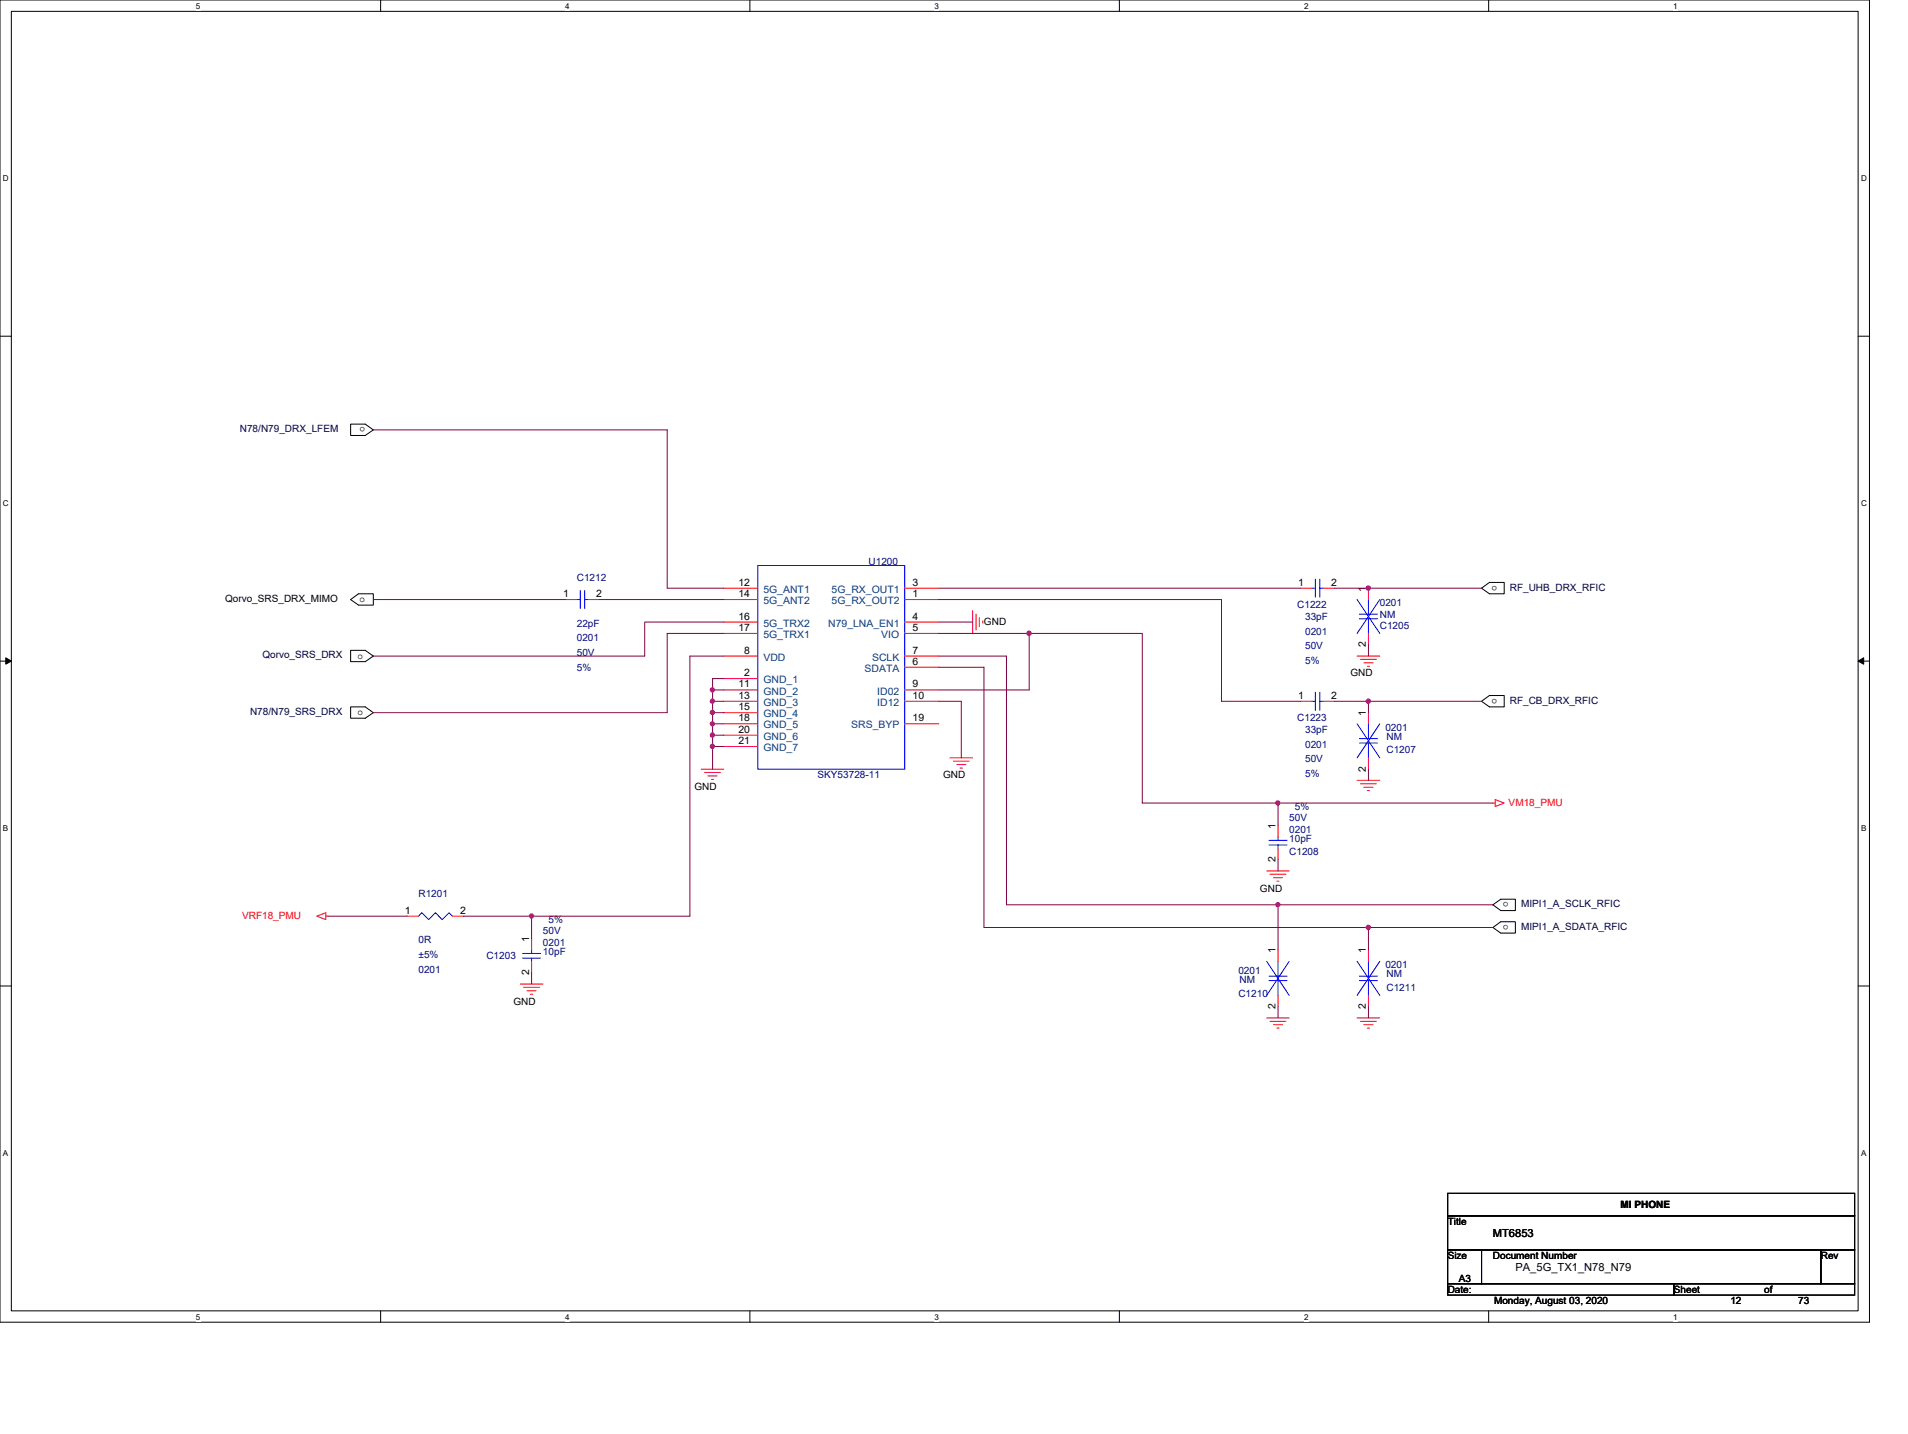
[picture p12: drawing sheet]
<svg xmlns="http://www.w3.org/2000/svg" width="210mm" height="158mm" viewBox="0 0 210 158" stroke-linecap="round" stroke-linejoin="round" font-family="sans-serif">
<path d="M0 0h205.7v145.5h-205.7zM1.2 1.2h203.3v143.1h-203.3z" fill="none" stroke="#000" stroke-width=".11"/>
<g fill="#fff">
<path d="M21.6 .1h.5v1h-.5z"/>
<path d="M21.6 144.4h.5v1h-.5z"/>
</g>
<path d="M41.9 0v1.2M41.9 144.3v1.2" fill="none" stroke="#000" stroke-width=".11"/>
<g fill="#fff">
<path d="M62.2 .1h.5v1h-.5z"/>
<path d="M62.2 144.4h.5v1h-.5z"/>
</g>
<path d="M82.5 0v1.2M82.5 144.3v1.2" fill="none" stroke="#000" stroke-width=".11"/>
<g fill="#fff">
<path d="M102.8 .1h.5v1h-.5z"/>
<path d="M102.8 144.4h.5v1h-.5z"/>
</g>
<path d="M123.2 0v1.2M123.2 144.3v1.2" fill="none" stroke="#000" stroke-width=".11"/>
<g fill="#fff">
<path d="M143.5 .1h.5v1h-.5z"/>
<path d="M143.5 144.4h.5v1h-.5z"/>
</g>
<path d="M163.8 0v1.2M163.8 144.3v1.2" fill="none" stroke="#000" stroke-width=".11"/>
<g fill="#fff">
<path d="M184.1 .1h.5v1h-.5z"/>
<path d="M184.1 144.4h.5v1h-.5z"/>
<path d="M.3 19.1h.7v1h-.7z"/>
<path d="M204.8 19.1h.6v1h-.6z"/>
<path d="M.3 54.9h.7v1h-.7z"/>
<path d="M204.8 54.9h.6v1h-.6z"/>
</g>
<path d="M0 37h1.2M204.5 37h1.2" fill="none" stroke="#000" stroke-width=".11"/>
<g fill="#fff">
<path d="M.3 90.6h.6v1h-.6z"/>
<path d="M204.8 90.6h.6v1h-.6z"/>
</g>
<path d="M0 72.7h1.2M204.5 72.7h1.2" fill="none" stroke="#000" stroke-width=".11"/>
<path d="M.6 72.4l.6 .3-.6 .4zM204.5 72.7l.6-.3v.7z" fill="#000" stroke="#000" stroke-width=".11"/>
<g fill="#fff">
<path d="M.3 126.4h.6v1h-.6z"/>
<path d="M204.8 126.4h.6v1h-.6z"/>
</g>
<g fill="none" stroke="#000" stroke-width=".11">
<path d="M38.6 46.7h1.6l.9 .6-.9 .6h-1.6zM38.6 66l.9-.7h1.6v1.3h-1.6zM38.6 71.6h1.6l.9 .6-.9 .6h-1.6zM38.6 77.8h1.6l.9 .6-.9 .6h-1.6zM163 64.7l.9-.6h1.6v1.2h-1.6zM163 77.2l.9-.7h1.6v1.3h-1.6zM164.3 99.6l.9-.6h1.6v1.2h-1.6zM0 108.5h1.2M164.3 102.1l.9-.7h1.6v1.3h-1.6zM204.5 108.5h1.2M159.3 131.3h44.8v2.5h-44.8zM159.3 133.8h44.8v3.7h-44.8z"/>
<path d="M159.3 137.5h3.7v3.8h-3.7zM163 137.5h37.4v3.8h-37.4zM200.4 137.5h3.7v3.8h-3.7zM159.3 141.3h24.9v1.2h-24.9zM184.2 141.3h19.9v1.2h-19.9z"/>
</g>
<g fill="none" stroke="#f00" stroke-width=".11">
<path d="M62.2 66h1.3M64.7 66h1.3M79.7 74.7h3.7M79.7 72.2h3.7M79.7 75.9h3.7M79.7 64.7h3.7M79.7 77.2h3.7M79.7 66h3.7M79.7 78.4h3.7M79.7 68.5h3.7M79.7 69.7h3.7M79.7 79.7h3.7"/>
<path d="M99.6 66h3.7M99.6 64.7h3.7M99.6 68.5h3.7M99.6 69.7h3.7M99.6 73.4h3.7M99.6 72.2h3.7M99.6 75.9h3.7M99.6 77.2h3.7M99.6 79.7h3.7M107 67.2v2.5M107.4 67.6v1.7M107.8 68v1"/>
<path d="M108.2 68.3v.3M143.1 64.7h1.3M143.1 77.2h1.3M145.6 64.7h1.3M145.6 77.2h1.3M149.4 72.2h2.4M149.7 72.6h1.8M150.1 72.9h1M150.5 73.3h.2M150.6 78.4v1.3M150.6 64.7v1.3M150.6 69.7v1.3"/>
<path d="M77.2 84.6h2.5M77.5 85h1.8M77.9 85.4h1M78.3 85.8h.2M79.7 80.9h3.7M79.7 82.1h3.7M104.5 83.4h2.5M104.9 83.8h1.8M105.3 84.1h1M105.7 84.5h.2M139.4 95.8h2.5M139.8 96.2h1.7"/>
<path d="M140.1 96.6h1M140.5 97h.3M140.7 90.9v1.2M140.7 93.3v1.3M149.4 85.9h2.4M149.7 86.3h1.8M150.1 86.6h1M150.5 87h.2M150.6 83.4v1.2M164.3 88.4h.2M164.5 88l1 .4-1 .4zM34.9 100.8l1-.4v.8z"/>
<path d="M35.9 100.8h.2M44.8 100.8h1.3M49.8 100.8h1.2M57.3 108.3h2.5M57.6 108.6h1.8M58 109h1M58.4 109.4h.2M58.5 103.3v1.2M58.5 105.8v1.2M139.4 112h2.5M139.8 112.4h1.7M140.1 112.8h1"/>
<path d="M140.5 113.1h.3M140.7 104.5v1.3M140.7 109.5v1.3M149.4 112h2.4M149.7 112.4h1.8M150.1 112.8h1M150.5 113.1h.2M150.6 104.5v1.3M150.6 109.5v1.3"/>
</g>
<g fill="none" stroke="#00f" stroke-width=".11">
<path d="M63.5 66h.4M63.9 65v2M64.3 65v2M64.3 66h.4M83.4 62.2h16.2v22.4h-16.2zM144.4 64.7h.4M144.4 77.2h.4M144.8 63.7v2M144.8 76.2v2M145.2 63.7v2M145.2 64.7h.4M145.2 76.2v2"/>
<path d="M145.2 77.2h.4M149.4 79.7l2.4 3.7M149.4 66l2.4 3.7M149.6 67.6h2M149.6 68.1h2M150.6 79.7v1.6M150.6 66v1.6M150.6 68.1v1.6M151.8 79.7l-2.4 3.7M151.8 66l-2.4 3.7M139.7 92.5h1.9M139.7 93h1.9"/>
<path d="M140.7 92.1v.4M140.7 93v.3M149.6 81.3h2M149.6 81.8h2M150.6 81.8v1.6M46.1 100.8l.3-.4 .8 .8 .7-.8 .8 .8 .7-.8 .4 .4M57.5 104.9h2M57.5 105.4h2M58.5 104.5v.4M58.5 105.4v.4M139.4 105.8l2.5 3.7M139.7 107.4h1.9"/>
<path d="M139.7 107.9h1.9M140.7 105.8v1.6M140.7 107.9v1.6M141.9 105.8l-2.5 3.7M149.4 105.8l2.4 3.7M149.6 107.4h2M149.6 107.9h2M150.6 105.8v1.6M150.6 107.9v1.6M151.8 105.8l-2.4 3.7"/>
</g>
<g fill="none" stroke="#800040" stroke-width=".11">
<path d="M41.1 47.3h32.3v17.4h6.3M41.1 66h21.1M66 66h13.7M78.4 75.9h1.3M78.4 77.2h1.3M78.4 78.4h1.3M78.4 79.7h1.3M78.4 75.9v1.3M78.4 77.2v1.2M78.4 78.4v1.3M78.4 79.7v1.2M79.7 68.5h-8.7v3.7h-29.9"/>
<path d="M79.7 72.2h-3.8v28.6h-17.4M79.7 74.7h-1.3v1.2M79.7 69.7h-6.3v8.7h-32.3M103.3 64.7h39.8M103.3 73.4h5v28.7h42.3M103.3 69.7h10M103.3 66h31.1v11.2h8.7M103.3 77.2h2.5v6.2M103.3 72.2h7.5v27.4h29.9M103.3 68.5h3.7M113.3 69.7h12.4v18.7h15M113.3 69.7v6.2h-10"/>
<path d="M146.9 64.7h16.1M146.9 77.2h3.7M150.6 77.2h12.4M150.6 77.2v1.2M150.6 71v1.2M78.4 80.9h1.3M78.4 82.1h1.3M78.4 80.9v1.2M78.4 82.1v2.5M140.7 99.6h23.6M140.7 94.6v1.2M140.7 99.6v4.9"/>
<path d="M150.6 84.6v1.3M164.3 88.4h-23.6v2.5M36.1 100.8h8.7M51 100.8h7.5M58.5 100.8v2.5M58.5 107v1.3M140.7 110.8v1.2M150.6 102.1v2.4M150.6 110.8v1.2M150.6 102.1h13.7"/>
</g>
<g fill="#f0f" stroke="#f0f" stroke-width=".11">
<circle cx="150.6" cy="64.7" r=".24"/>
<circle cx="113.3" cy="69.7" r=".24"/>
<circle cx="78.4" cy="77.2" r=".24"/>
<circle cx="78.4" cy="75.9" r=".24"/>
<circle cx="150.6" cy="77.2" r=".24"/>
<circle cx="78.4" cy="78.4" r=".23"/>
<circle cx="78.4" cy="79.7" r=".23"/>
<circle cx="78.4" cy="80.9" r=".24"/>
<circle cx="78.4" cy="82.1" r=".24"/>
<circle cx="140.6" cy="88.4" r=".24"/>
<circle cx="150.6" cy="102.1" r=".24"/>
<circle cx="140.6" cy="99.6" r=".24"/>
<circle cx="58.5" cy="100.8" r=".24"/>
</g>
<g font-size="1.2">
<text x="164.3" y="136.2">MT6853</text>
<text x="166.8" y="139.9">PA_5G_TX1_N78_N79</text>
</g>
<g font-size="1.1" fill="#000040">
<text x="26.4" y="47.6">N78/N79_DRX_LFEM</text>
<text x="166.2" y="65">RF_UHB_DRX_RFIC</text>
<text x="28.9" y="72.5">Qorvo_SRS_DRX</text>
<text x="166.2" y="77.4">RF_CB_DRX_RFIC</text>
<text x="27.5" y="78.7">N78/N79_SRS_DRX</text>
<text x="167.4" y="99.8">MIPI1_A_SCLK_RFIC</text>
<text x="167.4" y="102.3">MIPI1_A_SDATA_RFIC</text>
</g>
<g font-size="1.1">
<text x="40.2" y="47" transform="rotate(-180 40.2 47)">o</text>
<text x="62" y="65.7">1</text>
<text x="65.6" y="65.7">2</text>
<text x="81.3" y="64.5">12</text>
<text x="81.3" y="65.7">14</text>
<text x="100.4" y="65.7">1</text>
<text x="100.4" y="64.5">3</text>
<text x="142.9" y="64.5">1</text>
<text x="146.5" y="64.5">2</text>
<text x="150.3" y="65.1" transform="rotate(-90 150.3 65.1)">1</text>
<text x="164.8" y="64.4" transform="rotate(-180 164.8 64.4)">o</text>
<text x="24.8" y="66.2">Qorvo_SRS_DRX_MIMO</text>
<text x="39.6" y="66.3">o</text>
<text x="81.3" y="68.2">16</text>
<text x="81.3" y="69.4">17</text>
<text x="81.9" y="71.9">8</text>
<text x="100.4" y="69.4">5</text>
<text x="100.4" y="71.9">7</text>
<text x="100.4" y="68.2">4</text>
<text x="108.3" y="68.7">GND</text>
<text x="150.3" y="71.2" transform="rotate(-90 150.3 71.2)">2</text>
<text x="39.3" y="72.5">o</text>
<text x="81.3" y="75.6">11</text>
<text x="81.3" y="76.9">13</text>
<text x="81.9" y="74.4">2</text>
<text x="100.4" y="73.2">6</text>
<text x="100.4" y="75.6">9</text>
<text x="100.4" y="76.9">10</text>
<text x="142.9" y="76.9">1</text>
<text x="146.5" y="76.9">2</text>
<text x="148.6" y="74.4">GND</text>
<text x="164.8" y="76.9" transform="rotate(-180 164.8 76.9)">o</text>
<text x="39.3" y="78.7">o</text>
<text x="81.3" y="78.1">15</text>
<text x="81.3" y="79.4">18</text>
<text x="81.3" y="80.6">20</text>
<text x="81.3" y="81.9">21</text>
<text x="100.4" y="79.4">19</text>
<text x="150.3" y="78.8" transform="rotate(-90 150.3 78.8)">1</text>
<text x="76.4" y="86.9">GND</text>
<text x="103.8" y="85.7">GND</text>
<text x="150.3" y="84.9" transform="rotate(-90 150.3 84.9)">2</text>
<text x="140.4" y="94.8" transform="rotate(-90 140.4 94.8)">2</text>
<text x="140.4" y="91.2" transform="rotate(-90 140.4 91.2)">1</text>
<text x="44.6" y="100.5">1</text>
<text x="50.7" y="100.5">2</text>
<text x="138.7" y="98.1">GND</text>
<text x="166" y="99.3" transform="rotate(-180 166 99.3)">o</text>
<text x="166" y="101.8" transform="rotate(-180 166 101.8)">o</text>
<text x="58.2" y="107.3" transform="rotate(-90 58.2 107.3)">2</text>
<text x="58.2" y="103.7" transform="rotate(-90 58.2 103.7)">1</text>
<text x="140.4" y="104.9" transform="rotate(-90 140.4 104.9)">1</text>
<text x="150.3" y="104.9" transform="rotate(-90 150.3 104.9)">1</text>
<text x="56.5" y="110.6">GND</text>
<text x="140.4" y="111" transform="rotate(-90 140.4 111)">2</text>
<text x="150.3" y="111" transform="rotate(-90 150.3 111)">2</text>
<text x="159.3" y="134.8">Title</text>
<text x="178.3" y="133">MI PHONE</text>
<text x="159.3" y="138.6">Size</text>
<text x="159.3" y="142.3">Date:</text>
<text x="160.5" y="141">A3</text>
<text x="164.3" y="138.6">Document Number</text>
<text x="164.4" y="143.5">Monday, August 03, 2020</text>
<text x="184.2" y="142.3">Sheet</text>
<text x="190.4" y="143.5">12</text>
<text x="194.2" y="142.3">of</text>
<text x="197.9" y="143.5">73</text>
<text x="200.4" y="138.6">Rev</text>
</g>
<g font-size="1.1" fill="#000080">
<text x="63.5" y="63.9">C1212</text>
<text x="95.6" y="62.1">U1200</text>
<text x="63.5" y="69">22pF</text>
<text x="63.5" y="70.6">0201</text>
<text x="142.8" y="66.9">C1222</text>
<text x="143.6" y="68.2">33pF</text>
<text x="143.6" y="69.8">0201</text>
<text x="143.6" y="71.5">50V</text>
<text x="151.9" y="69.2">C1205</text>
<text x="151.9" y="68">NM</text>
<text x="151.9" y="66.7">0201</text>
<text x="63.5" y="72.2">50V</text>
<text x="63.5" y="73.8">5%</text>
<text x="143.6" y="73.1">5%</text>
<text x="142.8" y="79.3">C1223</text>
<text x="143.6" y="80.7">33pF</text>
<text x="143.6" y="82.3">0201</text>
<text x="143.6" y="83.9">50V</text>
<text x="152.5" y="80.4">0201</text>
<text x="152.6" y="82.9">C1207</text>
<text x="152.6" y="81.4">NM</text>
<text x="90" y="85.7">SKY53728-11</text>
<text x="142.5" y="89.1">5%</text>
<text x="143.6" y="85.5">5%</text>
<text x="141.9" y="94.1">C1208</text>
<text x="141.9" y="92.6">10pF</text>
<text x="141.9" y="91.6">0201</text>
<text x="141.9" y="90.4">50V</text>
<text x="46.1" y="98.7">R1201</text>
<text x="60.4" y="101.6">5%</text>
<text x="46.1" y="103.8">0R</text>
<text x="46.1" y="105.5">±5%</text>
<text x="46.1" y="107.1">0201</text>
<text x="53.5" y="105.6">C1203</text>
<text x="59.8" y="105.1">10pF</text>
<text x="59.8" y="104.1">0201</text>
<text x="59.8" y="102.8">50V</text>
<text x="136.3" y="107.2">0201</text>
<text x="152.5" y="106.6">0201</text>
<text x="152.6" y="107.5">NM</text>
<text x="136.3" y="109.7">C1210</text>
<text x="136.4" y="108.2">NM</text>
<text x="152.6" y="109.1">C1211</text>
</g>
<g font-size="1.1" fill="#004080">
<text x="84" y="65.2">5G_ANT1</text>
<text x="91.5" y="65.2">5G_RX_OUT1</text>
<text x="84" y="66.5">5G_ANT2</text>
<text x="84" y="69">5G_TRX2</text>
<text x="84" y="70.2">5G_TRX1</text>
<text x="91.1" y="69">N79_LNA_EN1</text>
<text x="91.5" y="66.5">5G_RX_OUT2</text>
<text x="97" y="70.2">VIO</text>
<text x="84" y="75.2">GND_1</text>
<text x="84" y="72.7">VDD</text>
<text x="84" y="76.4">GND_2</text>
<text x="84" y="77.7">GND_3</text>
<text x="95.1" y="73.9">SDATA</text>
<text x="96" y="72.7">SCLK</text>
<text x="96.5" y="76.4">ID02</text>
<text x="96.5" y="77.7">ID12</text>
<text x="84" y="78.9">GND_4</text>
<text x="84" y="80.2">GND_5</text>
<text x="84" y="81.4">GND_6</text>
<text x="84" y="82.7">GND_7</text>
<text x="93.7" y="80.2">SRS_BYP</text>
</g>
<g font-size="1.1" fill="#f00">
<text x="166" y="88.6">VM18_PMU</text>
<text x="26.6" y="101.1">VRF18_PMU</text>
</g>
<g font-size=".9">
<text x="21.6" y="1">5</text>
<text x="62.2" y="1">4</text>
<text x="102.8" y="1">3</text>
<text x="143.5" y="1">2</text>
<text x="184.2" y="1">1</text>
<text x=".3" y="19.9">D</text>
<text x="204.8" y="19.9">D</text>
<text x=".3" y="55.7">C</text>
<text x="204.8" y="55.7">C</text>
<text x=".3" y="91.4">B</text>
<text x="204.8" y="91.4">B</text>
<text x=".3" y="127.2">A</text>
<text x="204.8" y="127.2">A</text>
<text x="21.6" y="145.2">5</text>
<text x="62.2" y="145.2">4</text>
<text x="102.8" y="145.2">3</text>
<text x="143.5" y="145.2">2</text>
<text x="184.2" y="145.2">1</text>
</g>
</svg>
